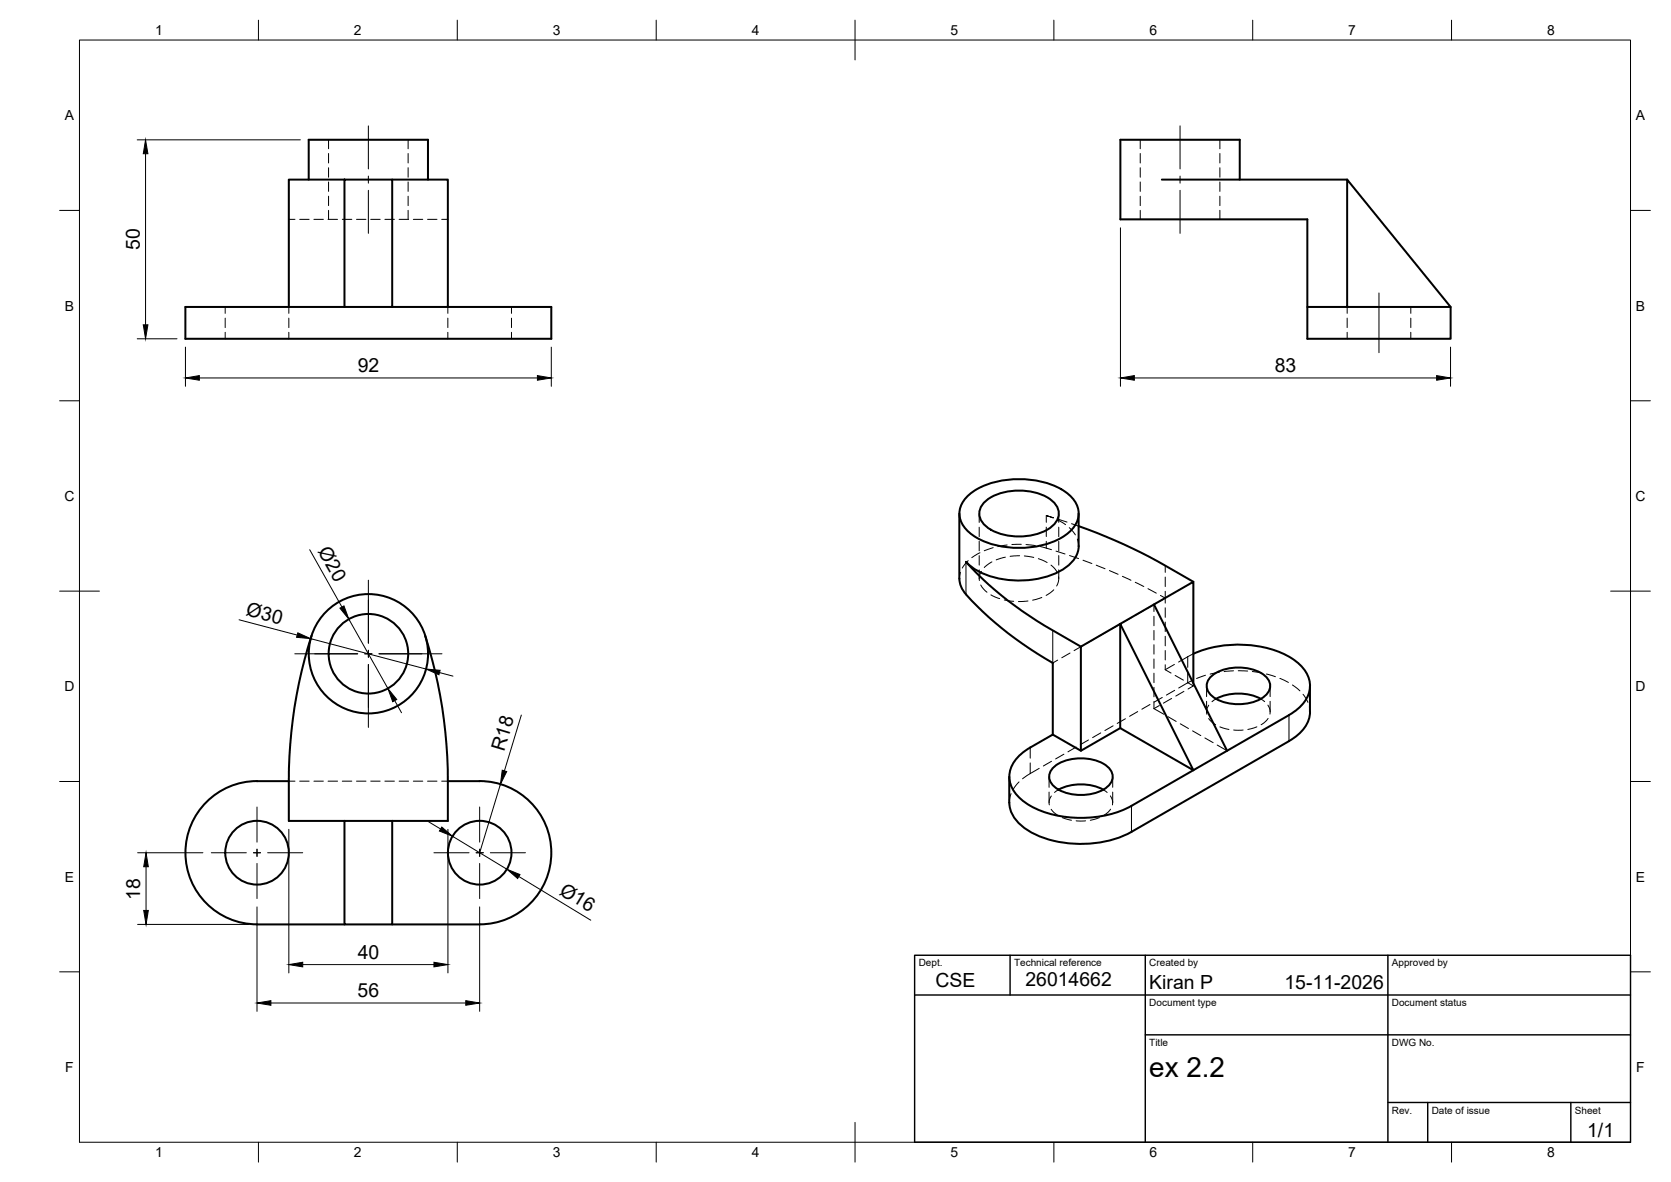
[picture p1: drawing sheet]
<svg xmlns="http://www.w3.org/2000/svg" width="420mm" height="297mm" viewBox="0 0 420 297" stroke-linecap="round" stroke-linejoin="round" font-family="sans-serif">
<!-- layer: Visible -->
<g fill="none" stroke="#000" stroke-width=".51">
<path d="M77.6 45.1v-10h30v10M86.6 45.1h12v32h-12zM86.6 45.1h-14v32M98.6 45.1h14v32M292.1 45.1h46.6M311.7 45.1v-10h-30v20h47v30h36v-8M86.6 77.1h-40v8h92v-8h-40M328.7 77.1h36l-26-32v32M241.2 129.1v16.3M243.5 124.5a20.2 20.2 0 0 1 15-4 17.2 17.2 0 0 1 11.3 4.9 5.6 5.6 0 0 1-.8 8.2 20.2 20.2 0 0 1-15.1 4 17.2 17.2 0 0 1-11.2-4.9 5.6 5.6 0 0 1 .8-8.2zM247.4 126.3a14 14 0 0 1 12.6-2.6 8.4 8.4 0 0 1 6 4.1 4 4 0 0 1-1.7 4.7 15 15 0 0 1-16.1 0 3.9 3.9 0 0 1-.8-6.2zM271.2 132.2a132 132 0 0 1 21.8 9.9l7.1 4.1"/>
<path d="M271.2 129.1v8.2M271.2 137.2a7.7 7.7 0 0 1-4.7 6.4 23.1 23.1 0 0 1-21.9-.9l-1.7-1.5a86.5 86.5 0 0 0 21.8 17.2l7.1 4.1M78.3 159.7a118.2 118.2 0 0 0-5.7 36.6v10h14M106.9 159.7a118.2 118.2 0 0 1 5.7 36.6v10h-14M241.2 145.4l.2 1.2 .4 1.1a40.4 40.4 0 0 0 8.4 8.7 97.3 97.3 0 0 0 14.5 10.2v18M281.7 156.8l8.5-4.9 18.3 36.8-8.4 4.9zM281.7 156.8v26.2l18.4 10.6-15.6 8.9M281.7 156.8l-9.9 5.7v26.2M290.2 151.9l9.9-5.7v25.5M300.1 164.3a28.2 28.2 0 0 1 24.7 1.1 8.6 8.6 0 0 1 4.6 7.2 8.9 8.9 0 0 1-5.3 7.1M304.2 170.3a11.3 11.3 0 0 1 11-2 5.2 5.2 0 0 1 4.2 4.1 4.5 4.5 0 0 1-3.3 3.7 12.3 12.3 0 0 1-11.2-1.1 3.1 3.1 0 0 1-.7-4.7zM305.8 175.6a12.5 12.5 0 0 1 11.2 0"/>
<path d="M324.1 179.7l-15.6 9M329.4 172.4v6.5a9 9 0 0 1-5.3 7.3M72.6 196.3h-8a18 18 0 0 0-18 18 18 18 0 0 0 18 18M112.6 196.3h8a18 18 0 0 1 18 18 18 18 0 0 1-18 18M253.8 195.2v6.5a8.6 8.6 0 0 0 4.5 6.9 27.9 27.9 0 0 0 26.2 .4M259.1 187.8a9.5 9.5 0 0 0-5.3 6.8 7.8 7.8 0 0 0 3.9 7.1 27.2 27.2 0 0 0 20.9 3.1 22 22 0 0 0 5.9-2.3M264.6 193.1a11.3 11.3 0 0 1 11-2 5.2 5.2 0 0 1 4.2 4.1 4.5 4.5 0 0 1-3.3 3.7 12.3 12.3 0 0 1-11.2-1 3.1 3.1 0 0 1-.7-4.8zM266.2 198.4a12.5 12.5 0 0 1 11.2 0M281.7 183l-9.9 5.7-7.1-4.1-5.7 3.3M324.1 186.3l-39.6 22.7M86.6 206.3h12v26h-12zM64.6 232.3h22"/>
<path d="M98.6 232.3h22"/>
<circle cx="92.6" cy="164.3" r="15"/>
<circle cx="92.6" cy="164.3" r="10"/>
<circle cx="64.6" cy="214.3" r="8"/>
<circle cx="120.6" cy="214.3" r="8"/>
</g>
<!-- layer: Hidden -->
<g fill="none" stroke="#000" stroke-width=".25">
<path d="M82.6 35.1v2.3M82.6 38.6v2.4M102.6 35.1v2.3M102.6 38.6v2.4M286.7 35.1v2.3M286.7 38.6v2.4M306.7 35.1v2.3M306.7 38.6v2.4M72.6 55.1h1.6M75.4 55.1h2.3M78.9 55.1h2.4M82.5 55.1h2.4"/>
<path d="M82.6 42.1v2.4M82.6 45.7v2.4M82.6 49.3v2.4M82.6 52.9v2.2M86.1 55.1h2.4M89.6 55.1h2.4M93.2 55.1h2.4M96.8 55.1h2.4M100.4 55.1h2.3M102.6 42.1v2.4M102.6 45.7v2.4M102.6 49.3v2.4"/>
<path d="M102.6 52.9v2.2M103.9 55.1h2.4M107.5 55.1h2.4M111.1 55.1h1.5M286.7 42.1v2.4M286.7 45.7v2.4M286.7 49.3v2.4M286.7 52.9v2.2M306.7 42.1v2.4M306.7 45.7v2.4M306.7 49.3v2.4M306.7 52.9v2.2"/>
<path d="M56.6 77.1v1.6M56.6 80v2.3M72.6 77.1v1.6M72.6 80v2.3M112.6 77.1v1.6M112.6 80v2.3M128.6 77.1v1.6M128.6 80v2.3M338.7 77.1v1.6M338.7 80v2.3M354.7 77.1v1.6M354.7 80v2.3"/>
<path d="M56.6 83.5v1.6M72.6 83.5v1.6M112.6 83.5v1.6M128.6 83.5v1.6M338.7 83.5v1.6M354.7 83.5v1.6M246.2 129.1v2.2M246.2 132.5v2.4M246.2 136v2.4M246.2 139.6v2.4M246.4 138.9l-2.1 1.2M249.7 137.6l-2.2 .8"/>
<path d="M253.2 137l-2.3 .4M256.4 139.7l-2.4 .1M256.8 136.8h-2.4M257.6 139.7l2.3 .4M258 136.8l2.3 .3M261.5 137.3l2.9 .8M264.9 130.1l-1.8-.5 1.7 .6M265.5 138.5l2.3 .7M265.9 130.6l2 1.3M266 130.5l2.3 .7M266.2 129.1v2.2M266.2 132.5v2.4"/>
<path d="M266.2 136v2.4M266.2 139.6v2.4M268.9 132.6l1.5 1.8M268.9 139.6l2.3 .8M269.4 131.6l1.8 .6M270.9 135.5l.3 1.8M241.5 143.8l-.3 1.6M243.4 140.9l-1.4 1.9M246.2 143.2v2.2M246.6 147l.7 1 .9 .8M246.8 143.6l-.4 .8-.1 1.5M249.2 149.5l2.2 .9"/>
<path d="M249.4 141.2l-1.9 1.4M252.5 150.8l2.4 .3M252.8 140l-2.3 .7M258.5 151l-2.4 .2M261.1 140.4l2.2 1M262 150.1l-2.3 .7M264.3 142l1 1.1 .5 .7M265 148.2l-2 1.4M266.2 145l-.1 1.1-.4 1.2M266.2 143.2v2.2M272.3 140.8l2.2 .8M275.6 142l2.3 .9"/>
<path d="M278.3 158.8l-2 1.1M279 143.4l2.1 .9M281.4 157l-2 1.2M282.2 144.8l2.2 1M284.5 155.2l-2.1 1.2M285.5 146.3l2.1 1.1M287.6 153.4l-2 1.2M288.6 147.9l2.1 1.2M290.2 151.9v1.8M290.2 154.9v2.4M290.2 158.4v2.4M290.7 151.6l-2.1 1.2"/>
<path d="M291.8 149.6l1.2 .7M293 150.3l-1.3 .7M293 150.3v1.3M293 152.7v2.4M293 156.3v2.4M293 159.9v2.4M265.9 165.9l-1.2 .7M269 164.1l-2 1.2M272.1 162.3l-2 1.2M275.2 160.5l-2 1.2M286.1 178.8l-2.1 1.2M289.2 177l-2.1 1.2"/>
<path d="M290.2 178.1l2.5 1.4M290.2 162v2.4M290.2 165.6v2.4M290.2 169.2v2.3M290.2 172.7v2.4M290.2 176.3v1.8M291.5 177.3l-1.3 .8M292.2 175.3l-2 1.2M293 168.3l1.4 .8M293 163.5v2.3M293 167.1v1.2M294.6 175.5l-2.1 1.2"/>
<path d="M295.3 167l-2.3 1.3M295.4 173.5l-2.1 1.2M295.5 169.7l2.1 1.2M297.7 173.7l-2.1 1.2M298.6 171.5l1.5 .9-1.4 .8M299.8 171l-3.4 1.9M300.1 164.3l-3.8 2.1M300.1 171.7v.7M303.1 169.7l-2.2 .8M303.4 172.4v2.7M303.4 176.2v2.7M303.9 177.2l-.4 .9-.1 1.4"/>
<path d="M305.7 175.6l-1 .7M306.6 168.9l-2.3 .5M310.2 168.6l-2.4 .2M311.3 168.6h2.4M314.9 168.7l2.3 .4M317 175.6l1 .7M318.4 169.4l2.3 .7M318.8 177.2l.5 .9v1.4M319.4 172.4v2.7M319.4 176.2v2.7M321.8 170.5l2.2 1M325 172.1l1.8 1.5"/>
<path d="M327.6 174.5l1.3 2M329.2 177.6l.2 1.3M72.6 196.3h1.6M75.4 196.3h2.3M78.9 196.3h2.4M82.5 196.3h2.4M86.1 196.3h2.4M89.6 196.3h2.4M93.2 196.3h2.4M96.8 196.3h2.4M100.4 196.3h2.3M103.9 196.3h2.4"/>
<path d="M107.5 196.3h2.4M111.1 196.3h1.5M254.2 199.4l-.4 2.3M256.2 196.5l-1.5 1.9M261.3 193.1l-4.2 2.6M263.8 195.2v2.7M263.8 199.1v2.6M264.4 191.3l-2.1 1.2M266.1 198.5l-.9 .6M267.5 189.5l-2.1 1.2M270.6 187.7l-2.1 1.2M273.7 186l-2.1 1.1"/>
<path d="M276.8 184.2l-2.1 1.2M277.4 198.5l1 .6M279.8 195.2v2.7M279.8 199.1v2.6M279.9 182.4l-2.1 1.2M283 180.6l-2.1 1.2M293.7 180.1l2 1.2M296.8 181.9l2 1.2M299.9 183.7l2 1.2M303 185.4l2 1.2M303.9 180.6l.6 .7 1.2 .8M306 187.2l2.5 1.5"/>
<path d="M306.7 182.7l2.3 .6M310.2 183.5h2.4M316 182.7l-2.2 .6M318.9 180.5l-.7 .8-1.1 .8M264.3 203.4l.6 .7 1.2 .8M264.4 200l-.5 .9-.1 1.4M267.1 205.5l2.3 .6M270.6 206.3h2.4M276.4 205.5l-2.2 .6M279.2 200l.5 .9v1.4M279.3 203.4l-.7 .7-1.1 .8"/>
</g>
<!-- layer: Visible Narrow -->
<path d="M242.9 141.2v8.2M264.7 158.4v8.2M324.1 179.7v6.6M284.5 202.5v6.5" fill="none" stroke="#000" stroke-width=".25"/>
<!-- layer: Hidden Narrow -->
<path d="M263.1 129.6v1.7M263.1 132.5v2.3M263.1 136v1.7M293 142.1v1.7M293 145v2.4M293 148.6v1.7M298.6 165v2.7M298.6 168.9v2.7M259 187.9v2.6M259 191.7v2.7" fill="none" stroke="#000" stroke-width=".25"/>
<!-- layer: BORDER -->
<g fill="none" stroke="#000" stroke-width=".25">
<path d="M20 10.1h390v276.9h-390zM65 5.1v5M115 5.1v5M165 5.1v5M215 5.1v10M265 5.1v5M315 5.1v5M365 5.1v5M15 52.9h5M410 52.9h5M15 100.7h5M410 100.7h5"/>
<path d="M15 148.6h10M405 148.6h10M15 196.4h5M410 196.4h5M15 244.2h5M410 244.2h5M65 287v5M115 287v5M165 287v5M215 282.1v9.9M265 287v5M315 287v5"/>
<path d="M365 287v5"/>
</g>
<!-- layer: TITLEBLOCK -->
<path d="M230 240.1h180v46.9h-180zM230 250h180M254 240.1v9.9M288 240.1v46.9M349 240.1v46.9M288 260.1h122M349 277.1h61M359 277.1v9.9M395 277.1v9.9" fill="none" stroke="#000" stroke-width=".36"/>
<!-- layer: Smart Centers -->
<g fill="none" stroke="#000" stroke-width=".25">
<path d="M92.6 31.6v10.8M296.7 31.6v10.8M92.6 44.2v1.8M92.6 47.8v10.8M296.7 44.2v1.8M296.7 47.8v10.8M346.7 73.6v15M92.6 145.8v15.8M74.1 164.3h15.8M91.7 164.3h1.8M92.6 163.4v1.8M92.6 167v15.8"/>
<path d="M95.3 164.3h15.8M53.1 214.3h8.8M63.7 214.3h1.8M64.6 202.8v8.8M64.6 213.4v1.8M64.6 217v8.8M67.3 214.3h8.8M109.1 214.3h8.8M119.7 214.3h1.8M120.6 202.8v8.8M120.6 213.4v1.8M120.6 217v8.8"/>
<path d="M123.3 214.3h8.8"/>
</g>
<!-- layer: FD_Dimensions -->
<g fill="none" stroke="#000" stroke-width=".25">
<path d="M34.5 35.1h41M36.6 38.6v43M281.7 57.2v39.9M34.5 85.1h10M46.6 87.2v9.9M50.1 95h85M138.6 87.2v9.9M285.2 95h76M364.7 87.2v9.9M77.9 138.1l8.1 14.5M60.1 155.8l14.6 3.8M87.7 155.6l9.8 17.4"/>
<path d="M78.1 160.5l29 7.6M99.3 176.1l1.7 3M110.5 169l3.4 .9M131.1 179.7l-4.3 14M125.8 197.1l-5.2 17.2M34.6 214.3h16.4M36.7 217.8v11M72.6 208.4v36.1M107.8 206.5l3 1.8M112.6 208.4v36.1M113.8 210.1l13.7 8.3M34.6 232.3h27.9"/>
<path d="M64.6 227.9v26.3M120.6 227.9v26.3M130.5 220.3l18 11M68.1 252.1h49M76.1 242.4h33"/>
</g>
<g fill="#000" stroke="#000" stroke-width=".25">
<path d="M36.6 35.1l.6 3.5h-1.2zM36 81.6h1.2l-.6 3.5zM46.6 95l3.5-.6v1.2zM135.1 94.4l3.5 .6-3.5 .6zM281.7 95l3.5-.6v1.2zM361.2 94.4l3.5 .6-3.5 .6zM74.9 159l3.2 1.5-3.5-.3zM85.5 152.8l1-.5 1.2 3.3zM97.5 173l2.3 2.8-1.1 .5zM107.1 168.1l3.6 .4-.3 1.1zM126.3 193.6l1.1 .3-1.6 3.2zM36.7 214.3l.6 3.5h-1.2z"/>
<path d="M111.1 207.8l2.7 2.3-3.3-1.3zM127.5 218.4l3.2 1.4-.5 1zM36.1 228.8h1.2l-.6 3.5zM64.6 252.1l3.5-.6v1.1zM72.6 242.4l3.5-.6v1.2zM109.1 241.8l3.5 .6-3.5 .6zM117.1 251.5l3.5 .6-3.5 .5z"/>
</g>
<text font-size="7" x="289" y="270.6">ex 2.2</text>
<g font-size="4.9">
<text x="35.1" y="62.8" transform="rotate(-90 35.1 62.8)">50</text>
<text x="89.9" y="93.5">92</text>
<text x="320.5" y="93.5">83</text>
<text x="79.8" y="138.4" transform="rotate(61 79.8 138.4)">Ø20</text>
<text x="61.7" y="154.6" transform="rotate(15 61.7 154.6)">Ø30</text>
<text x="126.7" y="189" transform="rotate(-73 126.7 189)">R18</text>
<text x="35.3" y="226.2" transform="rotate(-90 35.3 226.2)">18</text>
<text x="140.4" y="224.5" transform="rotate(31 140.4 224.5)">Ø16</text>
<text x="90" y="240.9">40</text>
<text x="89.9" y="250.6">56</text>
<text x="235.2" y="248.1">CSE</text>
<text x="257.8" y="247.8">26014662</text>
<text x="289" y="248.5">Kiran P</text>
<text x="323" y="248.5">15-11-2026</text>
<text x="399.1" y="285.7">1/1</text>
</g>
<g font-size="3.5">
<text x="39" y="8.8">1</text>
<text x="89" y="8.8">2</text>
<text x="139" y="8.8">3</text>
<text x="189" y="8.8">4</text>
<text x="239" y="8.8">5</text>
<text x="289" y="8.8">6</text>
<text x="339" y="8.8">7</text>
<text x="389" y="8.8">8</text>
<text x="16.3" y="30.2">A</text>
<text x="411.3" y="30.2">A</text>
<text x="16.3" y="78">B</text>
<text x="411.3" y="78">B</text>
<text x="16.2" y="125.9">C</text>
<text x="411.2" y="125.9">C</text>
<text x="16.2" y="173.7">D</text>
<text x="411.2" y="173.7">D</text>
<text x="16.3" y="221.6">E</text>
<text x="411.3" y="221.6">E</text>
<text x="16.4" y="269.4">F</text>
<text x="411.4" y="269.4">F</text>
<text x="39" y="290.8">1</text>
<text x="89" y="290.8">2</text>
<text x="139" y="290.8">3</text>
<text x="189" y="290.8">4</text>
<text x="239" y="290.8">5</text>
<text x="289" y="290.8">6</text>
<text x="339" y="290.8">7</text>
<text x="389" y="290.8">8</text>
</g>
<g font-size="2.5">
<text x="231" y="242.9">Dept.</text>
<text x="255" y="242.9">Technical reference</text>
<text x="289" y="242.9">Created by</text>
<text x="350" y="242.9">Approved by</text>
<text x="289" y="252.8">Document type</text>
<text x="350" y="252.8">Document status</text>
<text x="289" y="262.9">Title</text>
<text x="350" y="262.9">DWG No.</text>
<text x="350" y="279.9">Rev.</text>
<text x="360" y="279.9">Date of issue</text>
<text x="396" y="279.9">Sheet</text>
</g>
</svg>
